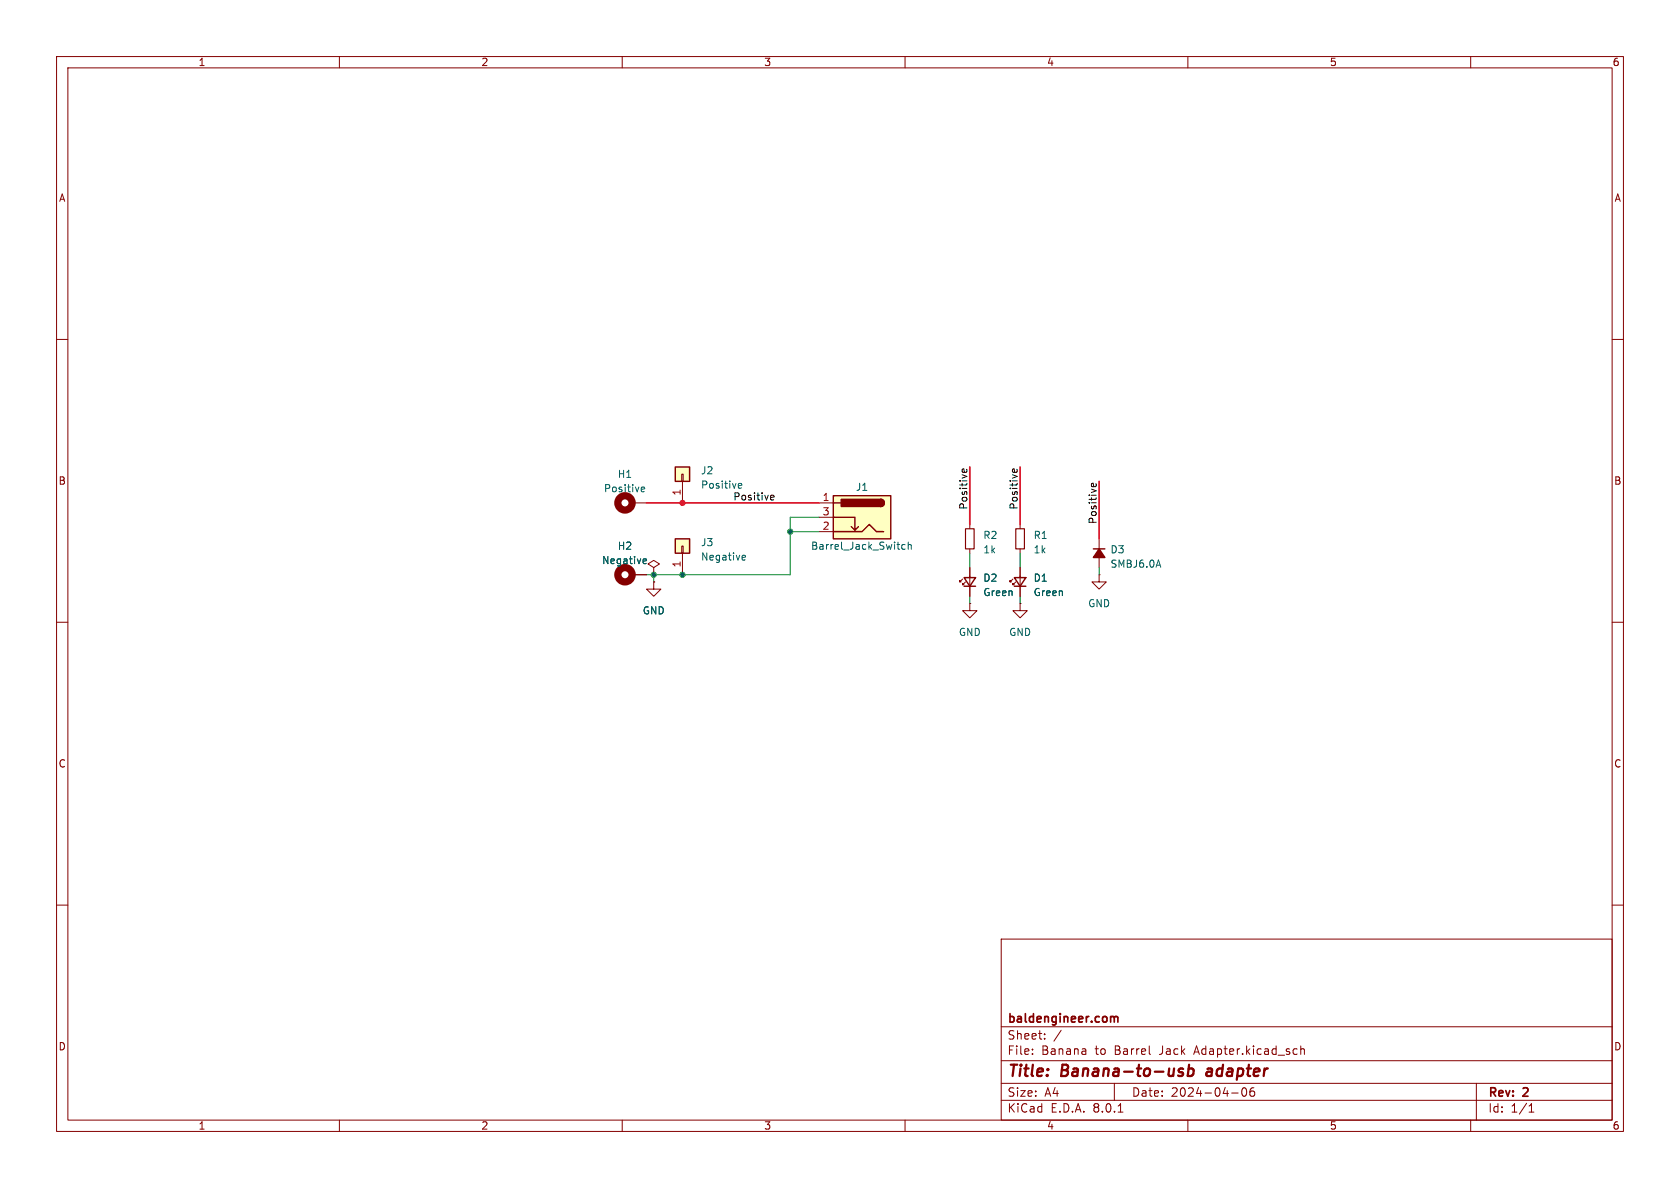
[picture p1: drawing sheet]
<svg xmlns="http://www.w3.org/2000/svg" width="297mm" height="210mm" viewBox="0 0 297 210" stroke-linecap="round" stroke-linejoin="round" font-family="sans-serif">
<g fill="none" stroke="#840000" stroke-width=".18">
<path d="M10 10h277v190h-277zM12 12h273v186h-273zM60 10v2M110 10v2M160 10v2M210 10v2M260 10v2M10 60h2M285 60h2M111.8 88.9h2.5M10 110h2M111.8 101.6h2.5"/>
<path d="M115.6 100.3l1-.6-1-.6-1 .6 1 .6v1.3M115.6 101.6h.1M115.6 102.9v1.2h1.2l-1.2 1.3-1.3-1.3h1.3M115.6 102.9h.1M170.2 102.4l-.5 .5v-.3v.3h.2M170.7 102.9l-.5 .5v-.3v.3h.2M171.4 100.3v5.1M194.3 101.6v1.3h1.3l-1.3 1.2-1.3-1.2h1.3M194.3 101.6h.1M285 110h2M10 160h2M285 160h2"/>
<path d="M177 166h108v32h-108zM60 198v2M110 198v2M160 198v2M177 194.5h108M177 191.5h108M177 187.5h108M177 181.5h108M182.5 186.3v.1M182.5 185.5v.1M184.7 183.6v.1M184.7 182.8v.1"/>
<path d="M187.6 182.1l-1.3 2M197 191.5v3M197.7 196.6h.8M203.2 186.3l.2 .1M210 198v2M217.7 193.2h1.2M219.7 192.4a.81 .81 0 0 0 .3 1.4l.2-.1 .2-.5-.2-.8M221.2 192.4a1.17 1.17 0 0 0-.1 1.3h.6l.1-.5-.3-.3h-.3l-.2 .3M230 184.9v1.5M230 185.5l.2-.1 .3 .1 .1 .9M260 198v2M261 191.5v6.5"/>
<path d="M270.3 196.6h.9M270.3 195.5l.4-.4v1.5"/>
</g>
<path d="M209.2 189a.49 .49 0 0 0-.8 .3v.1l.7 .2 .1 .2-.2 .3-.2 .1-.5-.1M210.1 189l.2-.1 .6 .1 .1 .3v.5a.66 .66 0 0 1-1 .3M210.2 188.2l-.2 2M213.4 189.5l-.2 .4 .3 .3" fill="none" stroke="#840000" stroke-width=".4"/>
<path d="M196.4 179.8l.4-.1 .2 .2M197 179.9l.2-.2 .4 .1v.9M197 179.9v.8" fill="none" stroke="#840000" stroke-width=".3"/>
<g fill="none" stroke="#840000" stroke-width="1.3">
<circle cx="110.5" cy="88.9" r="1.27"/>
<circle cx="110.5" cy="101.6" r="1.27"/>
</g>
<path d="M113.4 86.8l.1 .1h.4M113.4 86.3l.1-.2h.3l.2 .2v.1l-.6 .1M113.8 99.6h.4M113.8 98.9l.3-.1 .2 .3-.6 .1" fill="none" stroke="#006464" stroke-width=".18"/>
<path d="M170.4 102.1h2.1l-1.1 1.5zM170.4 103.6h2.1" fill="none" stroke="#840000" stroke-width=".25"/>
<path d="M119.4 82.6h2.5v2.5h-2.5z" fill="#ffffc2"/>
<path d="M120.5 83.8h.3v1.3h-.3zM120.6 85.1v3.8M180.3 106.7v1.3h1.3l-1.3 1.2-1.2-1.2h1.2M180.3 106.7h.1" fill="none" stroke="#840000" stroke-width=".18"/>
<path d="M119.4 82.6h2.5v2.5h-2.5z" fill="none" stroke="#840000" stroke-width=".25"/>
<path d="M130.5 86.1l.2 .2 .4-.1M130.5 85.6l.2-.1h.3l.1 .1v.2l-.6 .1" fill="none" stroke="#006464" stroke-width=".18"/>
<path d="M119.4 95.3h2.5v2.5h-2.5z" fill="#ffffc2"/>
<path d="M120.5 96.5h.3v1.3h-.3zM120.6 97.8v3.8M171.4 106.7v1.3h1.3l-1.3 1.2-1.2-1.2h1.2M171.4 106.7h.1" fill="none" stroke="#840000" stroke-width=".18"/>
<path d="M119.4 95.3h2.5v2.5h-2.5z" fill="none" stroke="#840000" stroke-width=".25"/>
<path d="M131.3 98.9h.4M131.3 98.2h.3l.2 .3-.6 .1" fill="none" stroke="#006464" stroke-width=".18"/>
<path d="M147.3 87.6h10.2v7.7h-10.2z" fill="#ffffc2"/>
<path d="M147.3 87.6h10.2v7.7h-10.2zM147.3 91.4h3.8v2.3l.7-.6M147.3 94h5.1l1.3-1.3 1.2 1.3h1.3M147.3 88.9h1.3M150.5 93.1l.6 .6M155.7 88.3a.64 .64 0 0 1 .6 .6 .64 .64 0 0 1-.6 .6M193.3 97h2M179.3 102.1h2.1l-1.1 1.5zM179.3 103.6h2.1" fill="none" stroke="#840000" stroke-width=".25"/>
<g fill="#840000" stroke="#840000" stroke-width=".25">
<path d="M155.7 88.3a.64 .64 0 0 1 .6 .6 .64 .64 0 0 1-.6 .6z"/>
<path d="M148.7 88.3h7v1.2h-7z"/>
<path d="M194.3 97l1 1.6h-2z"/>
</g>
<g fill="none" stroke="#840000" stroke-width=".18">
<path d="M144.8 88.9h2.5M144.8 94h2.5M144.8 91.4h2.5M171.4 92.7v.8M171.4 97v.8M180.3 92.7v.8M180.3 97v.8M194.3 95.3v5M111.8 101.6h2.5M115.6 101.6h.1M115.6 102.9h.1M171.4 100.3v1.8"/>
<path d="M171.4 103.6v1.8M179.1 102.4l-.5 .5v-.3v.3h.2M179.6 102.9l-.5 .5v-.3v.3h.2M180.3 100.3v5.1"/>
</g>
<path d="M113.8 99.6h.4M113.8 98.9l.3-.1 .2 .3-.6 .1M160 96.3h-.3l-.3 .2 .1 .5h.5M160.6 96.4l.1-.1h.3l.1 .8M160.6 95.8v1.3M204.8 99l.4 1.3" fill="none" stroke="#006464" stroke-width=".18"/>
<path d="M170.7 93.5h1.5v3.5h-1.5zM179.6 93.5h1.5v3.5h-1.5z" fill="none" stroke="#840000" stroke-width=".2"/>
<path d="M136.2 88.2l.2 .2 .4-.1M136.2 87.7l.2-.2h.3l.1 .2v.1l-.6 .2M170.3 83.5l-.2-.2v-.2l.2-.2h.1l.1 .6M170.9 83v.3l-.1 .2M179.2 83.5l-.2-.2v-.2l.2-.2h.1l.1 .6M179.8 83v.3l-.2 .2M193.1 86l-.1-.1v-.3l.1-.2h.2l.1 .6M193.7 85.5l.1 .4-.2 .1" fill="none" stroke="#0f0f0f" stroke-width=".18"/>
<path d="M139.7 94h5.1M144.8 91.4h-5.1v10.2h-25.4M171.4 97.8v2.5M180.3 97.8v2.5M115.6 101.6v1.3M171.4 105.4v1.3M180.3 105.4v1.3M194.3 100.3v1.3" fill="none" stroke="#009600" stroke-width=".18"/>
<path d="M114.3 88.9h30.5M171.4 82.6v10.1M180.3 82.6v10.1M194.3 85.1v10.2" fill="none" stroke="#ff0a2a" stroke-width=".3"/>
<g fill="#009600" stroke="#009600" stroke-width=".18">
<circle cx="139.7" cy="94" r=".46"/>
<circle cx="120.6" cy="101.6" r=".46"/>
<circle cx="115.6" cy="101.6" r=".46"/>
</g>
<circle cx="120.6" cy="88.9" r=".46" fill="#ff0a2a" stroke="#ff0a2a" stroke-width=".18"/>
<g font-size="2.8" fill="#840000">
<text x="178" y="190.9">Title:</text>
<text x="187.7" y="190.9">Banana-to-usb</text>
<text x="214.2" y="190.9">adapter</text>
</g>
<g font-size="2.1" fill="#840000">
<text x="178" y="184">Sheet:</text>
<text x="178" y="181.2">baldengineer.com</text>
<text x="178" y="186.7">File:</text>
<text x="184.1" y="186.7">Banana</text>
<text x="193.7" y="186.7">to</text>
<text x="197.2" y="186.7">Barrel</text>
<text x="205.3" y="186.7">Jack</text>
<text x="211.6" y="186.7">Adapter.kicad_sch</text>
<text x="178" y="196.9">KiCad</text>
<text x="178" y="194.1">Size:</text>
<text x="184.7" y="194.1">A4</text>
<text x="185.7" y="196.9">E.D.A.</text>
<text x="193.3" y="196.9">8.0.1</text>
<text x="200" y="194.1">Date:</text>
<text x="207" y="194.1">2024-04-06</text>
<text x="263" y="194.3">Rev:</text>
<text x="263" y="196.9">Id:</text>
<text x="267.1" y="196.9">1/1</text>
<text x="269.4" y="194.3">2</text>
</g>
<g font-size="1.8" fill="#840000">
<text x="35" y="11.9">1</text>
<text x="85" y="11.9">2</text>
<text x="135" y="11.9">3</text>
<text x="185" y="11.9">4</text>
<text x="235" y="11.9">5</text>
<text x="285" y="11.9">6</text>
<text x="10.3" y="35.9">A</text>
<text x="285.3" y="35.9">A</text>
<text x="10.3" y="85.9">B</text>
<text x="285.3" y="85.9">B</text>
<text x="10.3" y="135.9">C</text>
<text x="285.3" y="135.9">C</text>
<text x="10.3" y="185.9">D</text>
<text x="285.3" y="185.9">D</text>
<text x="35" y="199.9">1</text>
<text x="85" y="199.9">2</text>
<text x="135" y="199.9">3</text>
<text x="185" y="199.9">4</text>
<text x="235" y="199.9">5</text>
<text x="285" y="199.9">6</text>
</g>
<g font-size="1.8" fill="#006464">
<text x="106.7" y="87.2">Positive</text>
<text x="109.1" y="84.7">H1</text>
<text x="123.8" y="84">J2</text>
<text x="123.8" y="86.6">Positive</text>
<text x="151.2" y="87">J1</text>
<text x="173.7" y="95.5">R2</text>
<text x="182.6" y="95.5">R1</text>
<text x="106.3" y="99.9">Negative</text>
<text x="109.1" y="97.4">H2</text>
<text x="123.8" y="96.7">J3</text>
<text x="123.8" y="99.3">Negative</text>
<text x="143.3" y="97.4">Barrel_Jack_Switch</text>
<text x="173.7" y="98">1k</text>
<text x="182.6" y="98">1k</text>
<text x="196.2" y="98">D3</text>
<text x="196.2" y="100.6">SMBJ6.0A</text>
<text x="173.7" y="103">D2</text>
<text x="173.7" y="105.6">Green</text>
<text x="182.6" y="103">D1</text>
<text x="182.6" y="105.6">Green</text>
<text x="192.3" y="107.5">GND</text>
<text x="113.5" y="108.8">GND</text>
<text x="169.4" y="112.6">GND</text>
<text x="178.3" y="112.6">GND</text>
</g>
<g font-size="1.8" fill="#a90000">
<text x="120.4" y="87.7" transform="rotate(-90 120.4 87.7)">1</text>
<text x="145.3" y="88.6">1</text>
<text x="145.3" y="93.7">2</text>
<text x="145.3" y="91.2">3</text>
<text x="120.4" y="100.4" transform="rotate(-90 120.4 100.4)">1</text>
</g>
<g font-size="1.8" fill="#0f0f0f">
<text x="129.5" y="88.6">Positive</text>
<text x="171.1" y="90.2" transform="rotate(-90 171.1 90.2)">Positive</text>
<text x="180" y="90.2" transform="rotate(-90 180 90.2)">Positive</text>
<text x="194" y="92.7" transform="rotate(-90 194 92.7)">Positive</text>
</g>
</svg>
